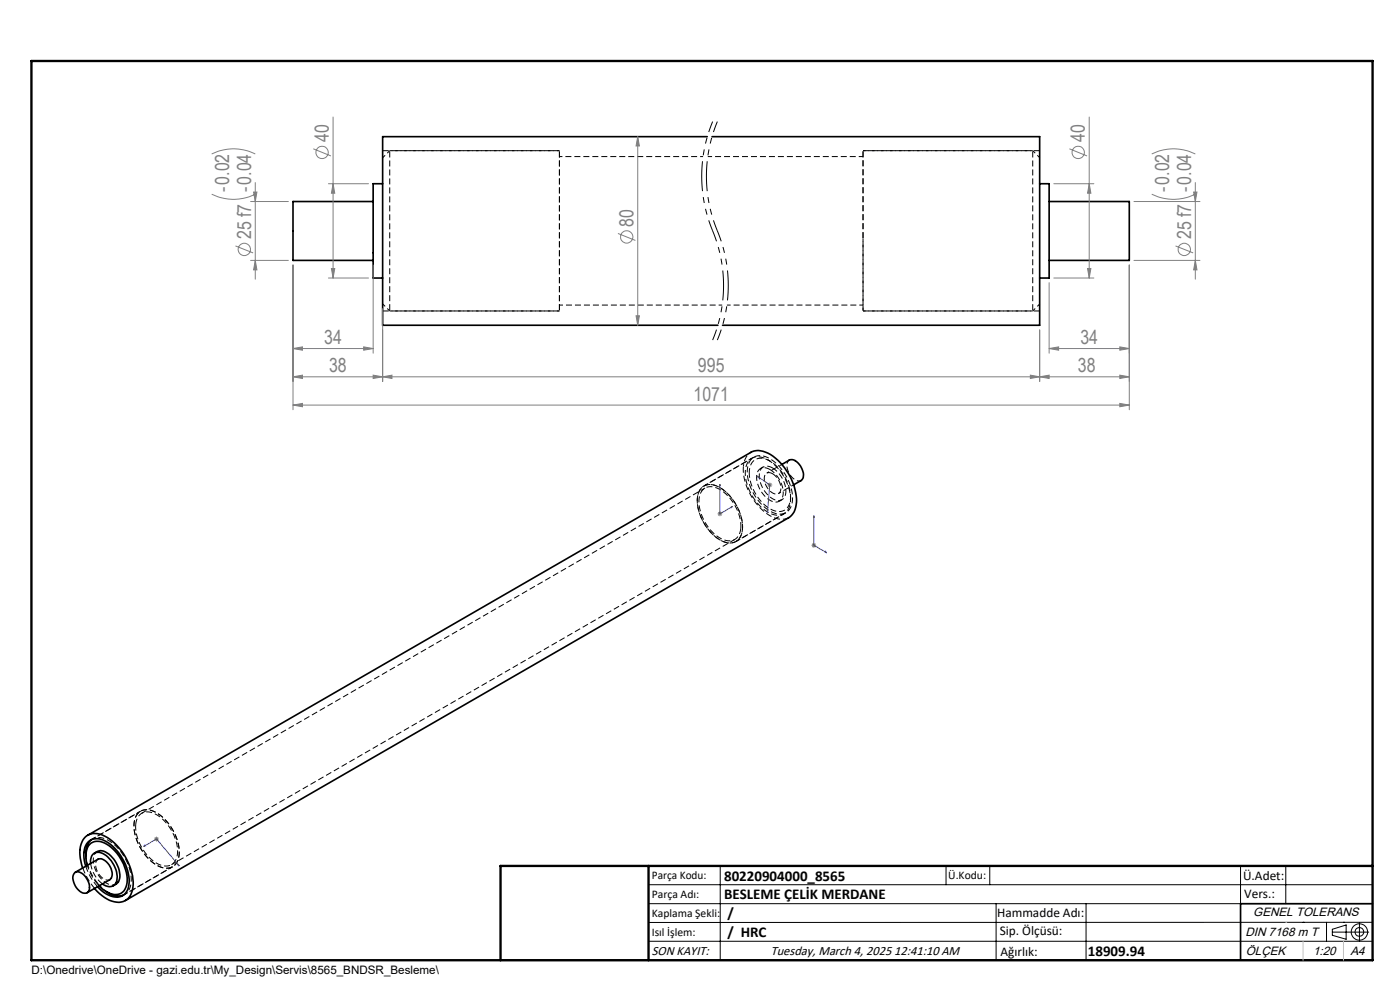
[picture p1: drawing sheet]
<svg xmlns="http://www.w3.org/2000/svg" width="297mm" height="210mm" viewBox="0 0 297 210" stroke-linecap="round" stroke-linejoin="round" font-family="sans-serif">
<path d="M82.7 32v34M183.1 32v34M118.7 66v-34M219.1 66v-34" fill="none" stroke="#000" stroke-width=".21" stroke-dasharray="1.3 .6" stroke-dashoffset="-.2" stroke-linecap="butt"/>
<path d="M149.2 33.2h-30.5M183.1 50.6v15.4M147.9 106.2a2.92 2.92 0 0 1 2.8-3.4 8 8 0 0 1 5.8 4.9 6.6 6.6 0 0 1 .3 6.6 3.1 3.1 0 0 1-4.2 .2 10.7 10.7 0 0 1-4.7-8.3M157.5 112.3a2.84 2.84 0 0 1-1.5 2.7 2.84 2.84 0 0 1-3.1-.4 10.1 10.1 0 0 1-4.8-9.7 2.72 2.72 0 0 1 4.2-1.7 10.4 10.4 0 0 1 5.2 9.1M158.1 100.3a10.3 10.3 0 0 0 5.7 8.8 2.77 2.77 0 0 0 3.9-2.9 10.1 10.1 0 0 0-5.9-9.1 2.71 2.71 0 0 0-3.7 2.7v.5M168.1 106.1a2.84 2.84 0 0 1-1.5 2.7 2.84 2.84 0 0 1-3.1-.3 10.1 10.1 0 0 1-4.8-9.7 2.72 2.72 0 0 1 4.2-1.7 10.4 10.4 0 0 1 5.2 9M28.4 174.7a10.2 10.2 0 0 0 5.7 9.2 2.69 2.69 0 0 0 3.9-2.4 10 10 0 0 0-5.9-9.6 2.71 2.71 0 0 0-3.7 2.8M31 181.6a5.6 5.6 0 0 0 5.1 2.5 3.4 3.4 0 0 0 1.9-4 10.3 10.3 0 0 0-5.7-8.1 2.69 2.69 0 0 0-3.8 2.4 10 10 0 0 0 2.5 7.2" fill="none" stroke="#000" stroke-width=".21" stroke-dasharray="1.3 .6" stroke-dashoffset=".6" stroke-linecap="butt"/>
<path d="M183.1 32v18.6" fill="none" stroke="#000" stroke-width=".21" stroke-dasharray="1.3 .6" stroke-dashoffset="-.1" stroke-linecap="butt"/>
<path d="M118.7 32h-36M219.1 32h-36M82.7 66h36M183.1 66h36M159.3 95.9a3.7 3.7 0 0 0-1.6 3.1M165.9 98.5l-3.3 1.9M165.1 104.7l3.3-1.9" fill="none" stroke="#000" stroke-width=".21" stroke-dasharray="1.3 .6" stroke-dashoffset=".7" stroke-linecap="butt"/>
<path d="M82.7 32l-1.5 1.5M220.6 33.5l-1.5-1.5M81.2 64.5l1.5 1.5M118.7 64.7h34.5M154.2 64.7h28.9M219.1 66l1.5-1.5M159.5 97.2l-10.2 5.9M156.1 114.9l10.2-5.9M29.8 172.1l-10.2 5.9M26.4 189.7l10.2-5.8" fill="none" stroke="#000" stroke-width=".21" stroke-dasharray="1.3 .6" stroke-dashoffset=".5" stroke-linecap="butt"/>
<g fill="none" stroke="#000" stroke-width=".21" stroke-dasharray="1.3 .6" stroke-linecap="butt">
<path d="M118.7 32h-37.5M220.6 32h-37.5M81.2 66h37.5M183.1 66h37.5M157.7 99a11.9 11.9 0 0 0 6.8 10.9l1.5 .3 1.3-.4M163.3 97.8l-.4-.3M157.2 112a2.58 2.58 0 0 1-1.3 2.4 2.58 2.58 0 0 1-2.8-.1 9.3 9.3 0 0 1-4.7-9.1 2.57 2.57 0 0 1 4.2-1.5 9.7 9.7 0 0 1 4.6 8.3M167.7 105.9v-.5M28.8 174.9a9.3 9.3 0 0 0 5.5 8.7 2.57 2.57 0 0 0 3.4-2.9 9.5 9.5 0 0 0-5.4-8.3 2.53 2.53 0 0 0-3.5 2.5M17.6 184.1l.9 2 1.6 2.3M18.2 183.7a11.5 11.5 0 0 0 2.5 4.4M19.2 183.1a6.4 6.4 0 0 0 2.5 4.4"/>
<path d="M20.8 187.5a10.6 10.6 0 0 1-2.6-6.4"/>
</g>
<path d="M183.1 33.2h-32.9M19.4 178.1a3.5 3.5 0 0 1 4.2 .6 10.3 10.3 0 0 1 4.2 9l-.6 1.3-1 .8M20.6 180.6a2.96 2.96 0 0 0-.4 3.7 4.7 4.7 0 0 0 3.9 3.4l.5-.1" fill="none" stroke="#000" stroke-width=".21" stroke-dasharray="1.3 .6" stroke-dashoffset=".4" stroke-linecap="butt"/>
<g fill="none" stroke="#000" stroke-width=".35">
<path d="M81.2 39h-2v20h2M150 29h-68.8v40h71.1M151.1 29h69.5v40h-67.3M220.6 39h2v20h-2M79.2 42.7h-17v12.5h17M222.6 42.7h17v12.5h-17M165.9 98.5l1.5-.9a1.77 1.77 0 0 1 2.1 .9 2.75 2.75 0 0 1 .6 3.3l-1.7 1M18.6 177.2l140.7-81.3a4.6 4.6 0 0 1 5.2 1.3 12.1 12.1 0 0 1 4.4 9.8l-.4 1.5-.5 .8-.7 .5-140.7 81.2M19.4 178.1a4 4 0 0 0-1.2 3.5M15.8 185.2a1.44 1.44 0 0 1 2.1 .5 3.1 3.1 0 0 1 .9 3.4 1.32 1.32 0 0 1-2.1-.2 3.4 3.4 0 0 1-1.1-3.5zM16 185l4.8-2.7a2.32 2.32 0 0 1 2.6 1.6 2.14 2.14 0 0 1-.1 2.7l-4.8 2.8M17.5 184.1a7 7 0 0 1 .3-6.2 3.3 3.3 0 0 1 4.4-.5 12 12 0 0 1 6 10.9 3.2 3.2 0 0 1-5 2.7l-1.5-1-1.7-1.6"/>
<path d="M18.2 183.8a5.3 5.3 0 0 1 .5-5.2 3.3 3.3 0 0 1 4.2 .1 10.4 10.4 0 0 1 4.4 9 2.73 2.73 0 0 1-4.3 2.2l-1-.6-1.3-1.2M18.5 183.6a4.6 4.6 0 0 1 .8-4.8 3.5 3.5 0 0 1 4.2 .9 9.1 9.1 0 0 1 3.3 8.1 2.51 2.51 0 0 1-4 1.5l-1.8-1.4M19.2 183.2a1.76 1.76 0 0 1 1.9-2.4 5.7 5.7 0 0 1 3.6 6.3 1.77 1.77 0 0 1-3 .4M20 181a2.17 2.17 0 0 1 3.1 .2 5.8 5.8 0 0 1 2.2 5.6l-.4 .5-.9 .6M22.6 189.2a3.8 3.8 0 0 0 3.6 .7M291.2 191.7h-28v12M106.2 203.7h185"/>
</g>
<path d="M161.9 99.1l-.6 .3M165.3 106.3l.6-.3M170 101.9a2.11 2.11 0 0 1-2.5-1.4 2.19 2.19 0 0 1 0-2.9M18.5 183.6l1 2.2 1.1 1.6M20.6 187.4l.4 .5M20.8 182.2a2.16 2.16 0 0 0 0 2.9 2.14 2.14 0 0 0 2.5 1.5" fill="none" stroke="#000" stroke-width=".21" stroke-dasharray="1.3 .6" stroke-dashoffset=".3" stroke-linecap="butt"/>
<path d="M163.3 99.6a5.9 5.9 0 0 1 2.7 5.8 1.72 1.72 0 0 1-2.9 .6 5.7 5.7 0 0 1-2.4-5.8 1.65 1.65 0 0 1 2.6-.6M163.9 99.3a5.9 5.9 0 0 1 2.7 5.8 1.72 1.72 0 0 1-2.9 .6 5.7 5.7 0 0 1-2.4-5.9 1.65 1.65 0 0 1 2.6-.5M163.9 100.5a3.5 3.5 0 0 1 1.6 3.9 1.26 1.26 0 0 1-2-.2 3.3 3.3 0 0 1-1.1-3.6l.6-.4 .9 .3M23 189.4l-1.3-1-.9-.9" fill="none" stroke="#000" stroke-width=".21" stroke-dasharray="1.3 .6" stroke-dashoffset=".1" stroke-linecap="butt"/>
<path d="M159.9 97l-10.6 6.1M149.6 103.5l-119.5 69M156.1 114.9l10.6-6.2M158.9 100.3a2.63 2.63 0 0 1 2.7-3.1 8.1 8.1 0 0 1 5.6 5.6 4.9 4.9 0 0 1-.5 5.2 3.4 3.4 0 0 1-4.2-.6 9.9 9.9 0 0 1-3.6-7.1M29.8 172.1l-10.6 6.1M26 190l10.6-6.1M36.4 183.4l119.5-69" fill="none" stroke="#000" stroke-width=".21" stroke-dasharray="1.3 .6" stroke-dashoffset=".2" stroke-linecap="butt"/>
<g fill="none" stroke="#808080" stroke-width=".21">
<path d="M44.9 32.7a10.3 10.3 0 0 1 9.3 0M54.2 38.7v20.5M66.5 31.6l3.7 1.5M69.7 39h8.5M70.7 39l.3 2h-.7zM70.7 24.8v34.2M135.3 29l.3 2h-.7zM135.3 29v40M223.6 39h8.5M226.9 31.6l3.7 1.5M231.1 39l.3 2h-.7zM231.1 24.8v34.2"/>
<path d="M244.3 32.7a10.3 10.3 0 0 1 9.3 0M253.6 38.7v20.5M44.9 41.2a10.3 10.3 0 0 0 9.3 0M50 52.2l3.7 1.4M53.2 55.2h8M53.2 42.7h8M53.8 40.7h.7l-.3 2zM54.2 55.2l.3 2h-.7zM62.2 56.2v30.7M69.7 59h8.5M70.3 57h.7l-.3 2zM79.2 56.2v18.7"/>
<path d="M131.1 49.5l3.7 1.5M222.6 60v14.9M223.6 59h8.5M230.7 57h.7l-.3 2zM239.6 56.2v30.7M240.6 55.2h14M240.6 42.7h14M244.3 41.2a10.3 10.3 0 0 0 9.3 0M249.4 52.2l3.7 1.4M253.2 40.7h.7l-.3 2zM253.6 55.2l.3 2h-.7zM62.2 73.9l2-.3v.7z"/>
<path d="M62.2 79.9l2-.3v.7zM62.2 79.9h177.4M62.2 73.9h17M77.2 73.6l2 .3-2 .4zM79.2 79.6l2 .3-2 .4zM81.2 79.9l1.9-.3v.7zM81.2 65.5v15.4M134.9 67h.7l-.3 2zM218.6 79.6l2 .3-2 .4zM220.6 79.9l2-.3v.7zM220.6 70v10.9M222.6 73.9l2-.3v.7z"/>
<path d="M222.6 73.9h17M237.6 79.6l2 .3-2 .4zM237.6 73.6l2 .3-2 .4zM62.2 85.9l2-.3v.7zM62.2 85.9h177.4M237.6 85.6l2 .3-2 .4zM152.2 109h1M152.4 108.6l.7 .8M152.7 108.5v1M153.1 108.6l-.7 .8M162.8 102.9h1M162.9 102.5l.8 .7"/>
<path d="M163.3 102.4v1M163.7 102.5l-.8 .7M172.2 115.7h.9M172.3 115.3l.7 .8M172.6 115.2v1M173 115.3l-.7 .8M32.7 178h1M32.8 177.6l.7 .7M33.2 177.5v1M33.5 177.6l-.7 .7"/>
<circle cx="68.3" cy="32.3" r="1.31"/>
<circle cx="228.7" cy="32.3" r="1.31"/>
<circle cx="51.8" cy="52.9" r="1.3"/>
<circle cx="132.9" cy="50.3" r="1.31"/>
<circle cx="251.2" cy="52.9" r="1.31"/>
</g>
<path d="M151.2 25.8a30.1 30.1 0 0 0 0 23.2M152.2 25.8a30.1 30.1 0 0 0 0 23.2M151.2 49a30.1 30.1 0 0 1 0 23.1M152.2 49a30.1 30.1 0 0 1 0 23.1" fill="none" stroke="#000" stroke-width=".21" stroke-dasharray="6.3 1.3 1.3 1.3 1.3 1.3" stroke-dashoffset="4" stroke-linecap="butt"/>
<g fill="none" stroke="#000" stroke-width=".21">
<path d="M137.6 187.7h153.6M137.6 191.7h153.6M137.6 199.7h153.6M152.8 183.7v20M200.7 183.7v4M210 183.7v4M211.3 191.7v12M230.4 191.7v12M263.2 183.7v20M272.8 183.7v8M276.4 195.6h.1M281.4 195.6v4.1"/>
<path d="M282.6 197.7h7.8M282.6 197.1l3-.9v3l-3-.8zM285 195.6h.1M288.4 195.8v3.8M291.2 195.6l-153.6 .1"/>
<circle cx="288.4" cy="197.7" r="1.74"/>
<circle cx="288.4" cy="197.7" r=".93"/>
</g>
<path d="M152.7 102.7l.1 .3-.2 .1zM152.7 102.7v6.3l2.7-1.6M155.2 107.5l.2-.1-.2 .3zM160.6 101l.3 .3zM160.6 101l2.7 1.9-.5 5.9M162.8 108.5v.3zM172.6 109.4l.1 .3h-.1zM172.6 109.4v6.3l2.8 1.6M175.1 117l.3 .3-.3-.1zM30.5 179.6l2.7-1.6 4.8 5.7M30.7 179.3l.1 .1-.3 .2zM37.7 183.4h.2l.1 .3z" fill="none" stroke="#00f" stroke-width=".21"/>
<path d="M6.7 12.9h284.5v190.8h-284.5zM137.6 183.7v20M291.2 183.7h-185v20" fill="none" stroke="#000" stroke-width=".5"/>
<path d="M272.8 195.6h.1M276.4 199.7v4M285 199.7v4" fill="none" stroke="#c0c0c0" stroke-width=".21"/>
<g fill="#00f">
<path d="M297.1 75v.2zM297.1 67.4v.4zM297.1 48.9v.2zM297.1 41.3v.4zM-.1 52.4v.2zM297.1 48.6v.1zM297.1 56.3v.3z"/>
<path d="M175.1 117l.3 .3-.3-.1zM172.6 109.4l.1 .3h-.1zM155.2 107.5l.2-.1-.2 .3zM152.7 102.7l.1 .3-.2 .1zM30.7 179.3l.1 .1-.3 .2zM37.7 183.4h.2l.1 .3zM160.6 101l.3 .3zM162.8 108.5v.3z"/>
</g>
<g fill="#808080">
<path d="M237.6 79.6l2 .3-2 .4zM220.6 79.9l2-.3v.7z"/>
<path d="M62.2 73.9l2-.3v.7zM77.2 73.6l2 .3-2 .4zM62.2 79.9l2-.3v.7zM79.2 79.6l2 .3-2 .4zM62.2 85.9l2-.3v.7zM237.6 85.6l2 .3-2 .4zM81.2 79.9l1.9-.3v.7zM218.6 79.6l2 .3-2 .4z"/>
<path d="M237.6 73.6l2 .3-2 .4zM222.6 73.9l2-.3v.7z"/>
<path d="M54.2 55.2l.3 2h-.7zM53.8 40.7h.7l-.3 2z"/>
<path d="M134.9 67h.7l-.3 2zM135.3 29l.3 2h-.7z"/>
<path d="M70.7 39l.3 2h-.7zM70.3 57h.7l-.3 2zM253.2 40.7h.7l-.3 2zM253.6 55.2l.3 2h-.7z"/>
<path d="M231.1 39l.3 2h-.7zM230.7 57h.7l-.3 2z"/>
</g>
<g font-size="4.1" fill="#808080">
<text x="69.8" y="30.2" transform="rotate(-90 69.8 30.2)">40</text>
<text x="230.2" y="30.2" transform="rotate(-90 230.2 30.2)">40</text>
<text x="48.6" y="40.7" transform="rotate(-90 48.6 40.7)">-0.02</text>
<text x="53.3" y="40.7" transform="rotate(-90 53.3 40.7)">-0.04</text>
<text x="248" y="40.7" transform="rotate(-90 248 40.7)">-0.02</text>
<text x="252.7" y="40.7" transform="rotate(-90 252.7 40.7)">-0.04</text>
<text x="53.3" y="50.7" transform="rotate(-90 53.3 50.7)">25 f7</text>
<text x="134.4" y="48.1" transform="rotate(-90 134.4 48.1)">80</text>
<text x="252.7" y="50.7" transform="rotate(-90 252.7 50.7)">25 f7</text>
<text x="68.8" y="73">34</text>
<text x="229.2" y="73">34</text>
<text x="69.8" y="79">38</text>
<text x="148.1" y="79">995</text>
<text x="228.7" y="79">38</text>
<text x="147.1" y="85">1071</text>
</g>
<g font-size="3.2">
<text x="153.6" y="190.8">BESLEME ÇELİK MERDANE</text>
<text x="153.6" y="186.8">80220904000_8565</text>
<text x="154.3" y="194.8">/</text>
<text x="154.3" y="198.8">/ HRC</text>
<text x="230.8" y="202.8">18909.94</text>
</g>
<g font-size="2.8">
<text x="263.7" y="186.7">Ü.Adet:</text>
<text x="263.9" y="190.5">Vers.:</text>
<text x="211.5" y="194.5">Hammadde Adı:</text>
<text x="138.3" y="202.6">SON KAYIT:</text>
<text x="163.5" y="202.6">Tuesday, March 4, 2025 12:41:10 AM</text>
<text x="212.1" y="198.4">Sip. Ölçüsü:</text>
<text x="212.2" y="202.7">Ağırlık:</text>
</g>
<g font-size="2.6">
<text x="265.9" y="194.4">GENEL TOLERANS</text>
<text x="264.2" y="198.5">DIN 7168 m T</text>
<text x="264.3" y="202.6">ÖLÇEK</text>
<text x="278.5" y="202.6">1:20</text>
<text x="286.5" y="202.6">A4</text>
</g>
<g font-size="2.5">
<text x="138.3" y="186.4">Parça Kodu:</text>
<text x="138.3" y="190.5">Parça Adı:</text>
<text x="201.2" y="186.5">Ü.Kodu:</text>
<text x="138.3" y="194.5">Kaplama Şekli:</text>
<text x="138.3" y="198.6">Isıl İşlem:</text>
<text x="6.7" y="206.7">D:\Onedrive\OneDrive - gazi.edu.tr\My_Design\Servis\8565_BNDSR_Besleme\</text>
</g>
</svg>
